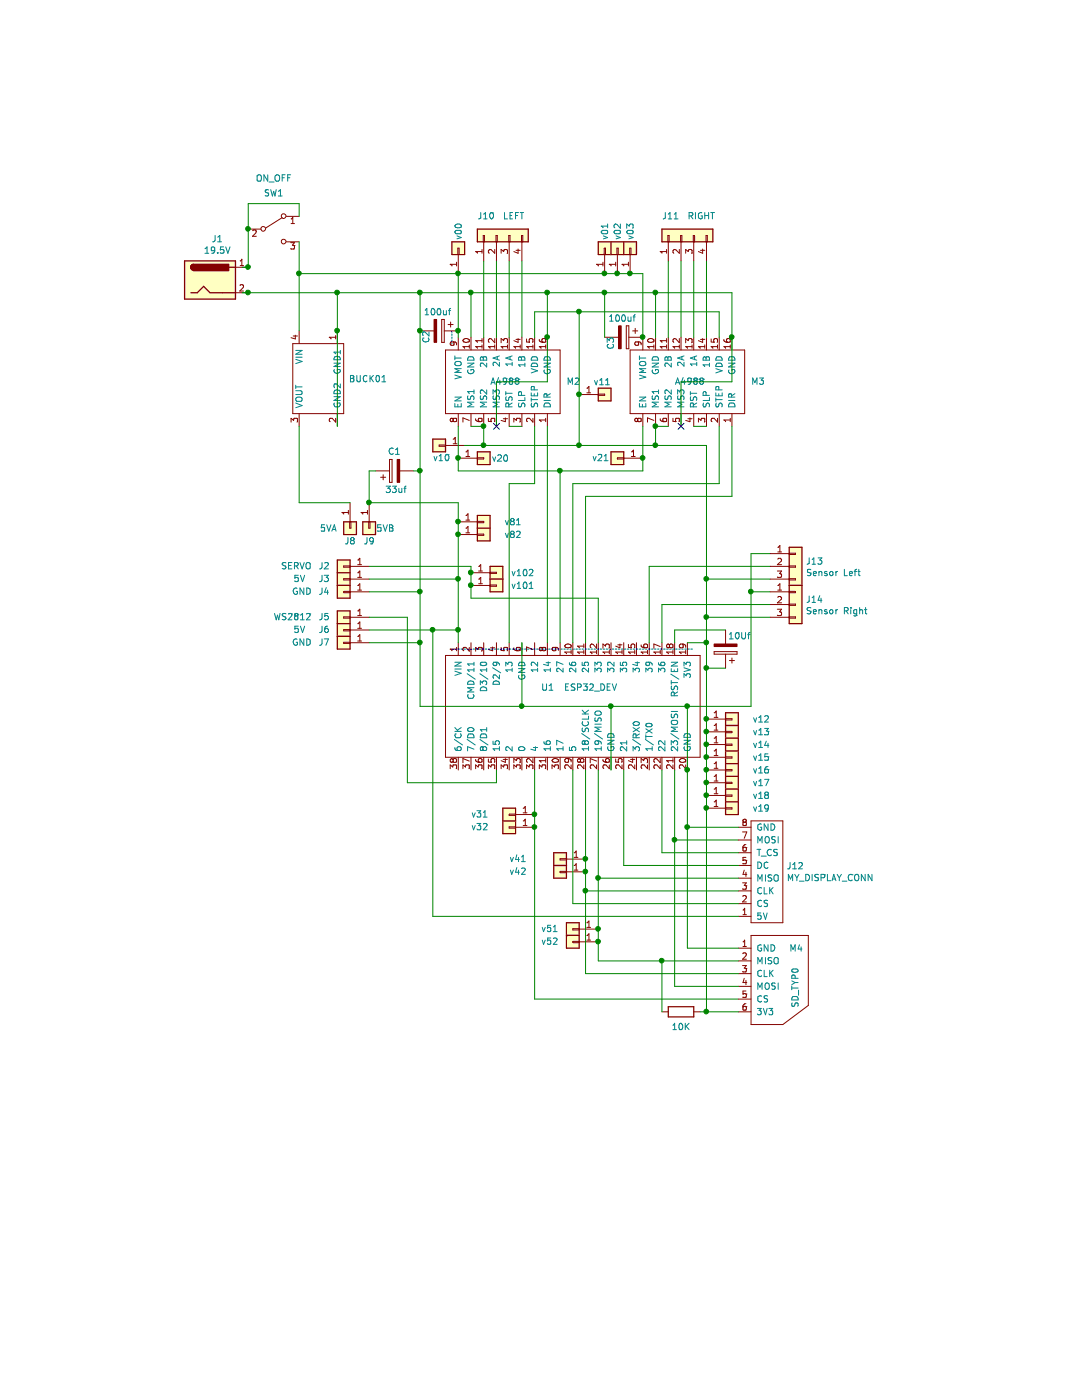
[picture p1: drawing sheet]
EESchema Schematic File Version 4
EELAYER 30 0
EELAYER END
$Descr A 8500 11000 portrait
encoding utf-8
Sheet 1 1
Title ""
Date ""
Rev ""
Comp ""
Comment1 ""
Comment2 ""
Comment3 ""
Comment4 ""
$EndDescr
$Comp
L cnc3018_Library:BUCK01 M1
U 1 1
P 2500 3000
F 0 "M1" V 2429 3238 50  0001 L CNN
F 1 "BUCK01" V 2475 3238 50  0000 L CNN
F 2 "cnc3018-PCB:BUCK01" H 2450 3300 50  0001 C CNN
F 3 "" H 2450 3300 50  0001 C CNN
	1    2500 3000
	0    1    1    0   
$EndComp
Wire Wire Line
	2650 2600 2650 3350
Connection ~ 5150 3350
Wire Wire Line
	5150 3500 5150 3350
Wire Wire Line
	3800 3350 3800 3500
Wire Wire Line
	5550 2650 5550 2050
Wire Wire Line
	5450 2650 5450 2050
Wire Wire Line
	5350 2650 5350 2050
Wire Wire Line
	5250 2650 5250 2050
Wire Notes Line
	3550 2600 3550 2700
NoConn ~ 3900 3350
$Comp
L cnc3018_Library:A498_Module M3
U 1 1
P 5400 3000
F 0 "M3" H 4900 3000 50  0000 R CNN
F 1 "A4988" H 5500 3000 50  0000 R CNN
F 2 "cnc3018-PCB:a498" H 5400 3600 50  0001 C CNN
F 3 "" H 5400 3600 50  0001 C CNN
	1    5400 3000
	-1   0    0    1   
$EndComp
Wire Wire Line
	5150 3350 5250 3350
NoConn ~ 5350 3350
Wire Wire Line
	5450 3350 5550 3350
$Comp
L Device:CP C2
U 1 1
P 3450 2600
F 0 "C2" H 3550 2500 50  0000 R CNN
F 1 "100uf" V 3300 2700 50  0000 R CNN
F 2 "cnc3018-PCB:my2pin" H 3488 2450 50  0001 C CNN
F 3 "~" H 3450 2600 50  0001 C CNN
	1    3450 2600
	0    1    1    0   
$EndComp
$Comp
L Device:CP C3
U 1 1
P 4900 2650
F 0 "C3" H 5000 2550 50  0000 R CNN
F 1 "100uf" V 4750 2750 50  0000 R CNN
F 2 "cnc3018-PCB:my2pin" H 4938 2500 50  0001 C CNN
F 3 "~" H 4900 2650 50  0001 C CNN
	1    4900 2650
	0    1    1    0   
$EndComp
Wire Wire Line
	4100 2650 4100 2050
Wire Wire Line
	4000 2650 4000 2050
Wire Wire Line
	3900 2650 3900 2050
Wire Wire Line
	3800 2650 3800 2050
Wire Wire Line
	3700 2300 3700 2650
Connection ~ 3700 2300
Wire Wire Line
	5150 2300 5150 2650
Connection ~ 5150 2300
Connection ~ 3600 2150
Wire Wire Line
	4300 2300 4300 2650
Connection ~ 4300 2300
Wire Wire Line
	5750 2300 5750 2650
Wire Wire Line
	5650 2450 5650 2650
Wire Wire Line
	5650 2450 4550 2450
Wire Wire Line
	4200 2450 4200 2650
Wire Wire Line
	5050 3350 5050 3600
Wire Wire Line
	4750 2650 4750 2300
Connection ~ 4750 2300
Wire Wire Line
	4750 2300 5150 2300
Wire Wire Line
	5050 2650 5050 2150
Wire Wire Line
	3600 2150 3600 2600
Connection ~ 3600 2600
Wire Wire Line
	3600 2600 3600 2650
Connection ~ 5050 2650
Wire Wire Line
	4300 2300 4750 2300
Wire Wire Line
	3600 2150 4750 2150
Wire Wire Line
	4550 2450 4550 3100
Wire Wire Line
	3800 3500 4550 3500
Connection ~ 4550 2450
Wire Wire Line
	4550 2450 4200 2450
Connection ~ 4550 3500
$Comp
L Device:CP C1
U 1 1
P 3100 3700
F 0 "C1" V 3250 3650 50  0000 L CNN
F 1 "33uf" V 2950 3600 50  0000 L CNN
F 2 "cnc3018-PCB:my2pin" H 3138 3550 50  0001 C CNN
F 3 "~" H 3100 3700 50  0001 C CNN
	1    3100 3700
	0    -1   -1   0   
$EndComp
Wire Wire Line
	3300 2600 3300 2300
Connection ~ 3300 2600
Wire Wire Line
	3300 2300 3700 2300
$Comp
L Connector_Generic:Conn_01x01 V2
U 1 1
P 3600 1950
F 0 "V2" V 3564 1862 50  0001 R CNN
F 1 "v00" H 3800 1950 50  0000 R CNN
F 2 "cnc3018-PCB:my1pin" H 3600 1950 50  0001 C CNN
F 3 "~" H 3600 1950 50  0001 C CNN
	1    3600 1950
	0    -1   -1   0   
$EndComp
$Comp
L Connector_Generic:Conn_01x01 V4
U 1 1
P 4750 1950
F 0 "V4" V 4714 1862 50  0001 R CNN
F 1 "v01" H 4950 1950 50  0000 R CNN
F 2 "cnc3018-PCB:my1pin" H 4750 1950 50  0001 C CNN
F 3 "~" H 4750 1950 50  0001 C CNN
	1    4750 1950
	0    -1   -1   0   
$EndComp
Connection ~ 4750 2150
Wire Wire Line
	3650 3500 3800 3500
Connection ~ 3800 3500
$Comp
L Connector_Generic:Conn_01x01 V5
U 1 1
P 4750 3100
F 0 "V5" V 4714 3012 50  0001 R CNN
F 1 "v11" H 4800 3200 50  0000 R CNN
F 2 "cnc3018-PCB:my1pin" H 4750 3100 50  0001 C CNN
F 3 "~" H 4750 3100 50  0001 C CNN
	1    4750 3100
	1    0    0    -1  
$EndComp
Connection ~ 4550 3100
$Comp
L Connector_Generic:Conn_01x01 V3
U 1 1
P 3800 3600
F 0 "V3" V 3764 3512 50  0001 R CNN
F 1 "v20" H 4000 3600 50  0000 R CNN
F 2 "cnc3018-PCB:my1pin" H 3800 3600 50  0001 C CNN
F 3 "~" H 3800 3600 50  0001 C CNN
	1    3800 3600
	1    0    0    -1  
$EndComp
Connection ~ 3600 3600
Wire Wire Line
	3600 3600 3600 3700
$Comp
L Connector_Generic:Conn_01x01 V8
U 1 1
P 4850 3600
F 0 "V8" V 4814 3512 50  0001 R CNN
F 1 "v21" H 5050 3600 50  0000 R CNN
F 2 "cnc3018-PCB:my1pin" H 4850 3600 50  0001 C CNN
F 3 "~" H 4850 3600 50  0001 C CNN
	1    4850 3600
	-1   0    0    1   
$EndComp
Wire Wire Line
	4550 3500 5150 3500
Connection ~ 5050 3600
Wire Wire Line
	5050 3600 5050 3700
Connection ~ 3800 3350
Wire Wire Line
	4000 3350 4100 3350
Wire Wire Line
	3700 3350 3800 3350
Wire Wire Line
	3600 3350 3600 3600
$Comp
L Connector_Generic:Conn_01x01 V1
U 1 1
P 3450 3500
F 0 "V1" V 3414 3412 50  0001 R CNN
F 1 "v10" H 3500 3600 50  0000 R CNN
F 2 "cnc3018-PCB:my1pin" H 3450 3500 50  0001 C CNN
F 3 "~" H 3450 3500 50  0001 C CNN
	1    3450 3500
	-1   0    0    1   
$EndComp
$Comp
L cnc3018_Library:A498_Module M2
U 1 1
P 3950 3000
F 0 "M2" H 3450 3000 50  0000 R CNN
F 1 "A4988" H 4050 3000 50  0000 R CNN
F 2 "cnc3018-PCB:a498" H 3950 3600 50  0001 C CNN
F 3 "" H 3950 3600 50  0001 C CNN
	1    3950 3000
	-1   0    0    1   
$EndComp
Wire Wire Line
	3700 2300 4300 2300
Wire Wire Line
	5150 2300 5750 2300
$Comp
L Connector_Generic:Conn_01x04 J10
U 1 1
P 3900 1850
F 0 "J10" V 4050 2000 50  0000 R CNN
F 1 "LEFT" V 4050 1800 50  0000 R CNN
F 2 "cnc3018-PCB:my4pin" H 3900 1850 50  0001 C CNN
F 3 "~" H 3900 1850 50  0001 C CNN
	1    3900 1850
	0    -1   -1   0   
$EndComp
$Comp
L Connector_Generic:Conn_01x04 J11
U 1 1
P 5350 1850
F 0 "J11" V 5500 2000 50  0000 R CNN
F 1 "RIGHT" V 5500 1800 50  0000 R CNN
F 2 "cnc3018-PCB:my4pin" H 5350 1850 50  0001 C CNN
F 3 "~" H 5350 1850 50  0001 C CNN
	1    5350 1850
	0    -1   -1   0   
$EndComp
$Comp
L Switch:SW_SPDT SW1
U 1 1
P 2150 1800
F 0 "SW1" H 2150 2085 50  0000 C CNN
F 1 "ON_OFF" H 2150 2200 50  0000 C CNN
F 2 "cnc3018-PCB:my3pin" H 2150 1800 50  0001 C CNN
F 3 "~" H 2150 1800 50  0001 C CNN
	1    2150 1800
	1    0    0    -1  
$EndComp
$Comp
L Connector:Jack-DC J1
U 1 1
P 1650 2200
F 0 "J1" H 1707 2525 50  0000 C CNN
F 1 "19.5V" H 1707 2434 50  0000 C CNN
F 2 "cnc3018-PCB:myBarrelJack" H 1700 2160 50  0001 C CNN
F 3 "~" H 1700 2160 50  0001 C CNN
	1    1650 2200
	1    0    0    -1  
$EndComp
Wire Wire Line
	1950 1600 2350 1600
Wire Wire Line
	2350 1600 2350 1700
Wire Wire Line
	1900 2100 1950 2100
Wire Wire Line
	1950 2100 1950 1800
Connection ~ 1950 1800
Wire Wire Line
	1900 2300 1950 2300
Connection ~ 1950 2100
Connection ~ 1950 2300
Wire Wire Line
	1950 2300 2650 2300
Connection ~ 3300 2300
Wire Wire Line
	2650 2600 2650 2300
Connection ~ 2650 2600
Wire Wire Line
	2350 1900 2350 2150
Wire Wire Line
	4200 3350 4200 3800
Wire Wire Line
	4200 3800 4000 3800
Wire Wire Line
	2350 2150 3600 2150
Connection ~ 2350 2150
Wire Wire Line
	2350 2150 2350 2600
Wire Wire Line
	2650 2300 3300 2300
Connection ~ 2650 2300
Wire Wire Line
	3600 4950 3400 4950
Wire Wire Line
	6050 4650 5900 4650
$Comp
L Connector_Generic:Conn_01x03 J14
U 1 1
P 6250 4750
F 0 "J14" H 6330 4792 50  0000 L CNN
F 1 "Sensor Right" H 6330 4701 50  0000 L CNN
F 2 "cnc3018-PCB:my3pin" H 6250 4750 50  0001 C CNN
F 3 "~" H 6250 4750 50  0001 C CNN
	1    6250 4750
	1    0    0    -1  
$EndComp
$Comp
L Connector_Generic:Conn_01x03 J13
U 1 1
P 6250 4450
F 0 "J13" H 6330 4492 50  0000 L CNN
F 1 "Sensor Left" H 6330 4401 50  0000 L CNN
F 2 "cnc3018-PCB:my3pin" H 6250 4450 50  0001 C CNN
F 3 "~" H 6250 4450 50  0001 C CNN
	1    6250 4450
	1    0    0    -1  
$EndComp
Wire Wire Line
	5300 4950 5300 5050
Wire Wire Line
	5700 4950 5300 4950
Wire Wire Line
	5550 5250 5550 5650
Connection ~ 5550 5250
Wire Wire Line
	5700 5250 5550 5250
$Comp
L Device:CP C4
U 1 1
P 5700 5100
F 0 "C4" H 5818 5146 50  0001 L CNN
F 1 "10Uf" H 5500 5000 50  0000 L CNN
F 2 "cnc3018-PCB:my2pin" H 5738 4950 50  0001 C CNN
F 3 "~" H 5700 5100 50  0001 C CNN
	1    5700 5100
	-1   0    0    1   
$EndComp
Wire Notes Line
	3550 5100 5450 5100
$Comp
L Device:R R1
U 1 1
P 5350 7950
F 0 "R1" V 5420 7996 50  0001 C CNN
F 1 "10K" V 5200 7950 50  0000 C TNN
F 2 "cnc3018-PCB:myResistor" V 5280 7950 50  0001 C CNN
F 3 "~" H 5350 7950 50  0001 C CNN
	1    5350 7950
	0    -1   -1   0   
$EndComp
Wire Wire Line
	5800 7950 5550 7950
$Comp
L cnc3018_Library:SD_TYP0 M4
U 1 1
P 6100 7650
F 0 "M4" V 5900 7750 50  0000 L CNN
F 1 "SD_TYP0" H 6050 7800 50  0000 L CNN
F 2 "cnc3018-PCB:my6Pin" H 5900 7800 50  0001 C CNN
F 3 "" H 5900 7800 50  0001 C CNN
	1    6100 7650
	0    1    1    0   
$EndComp
Wire Wire Line
	5300 6050 5300 6600
Wire Wire Line
	5300 7750 5800 7750
Wire Wire Line
	4700 6050 4700 6900
Wire Wire Line
	4600 7650 5800 7650
Wire Wire Line
	5800 7850 4200 7850
Wire Wire Line
	5400 6500 5400 7450
Wire Wire Line
	5400 7450 5800 7450
Connection ~ 5400 6500
Connection ~ 5300 6600
Wire Wire Line
	5200 6700 5200 6050
Wire Wire Line
	4900 6800 4900 6050
Connection ~ 4700 6900
Connection ~ 4600 7000
Wire Wire Line
	4600 7000 4600 7650
$Comp
L cnc3018_Library:MY_DISPLAY_CONN J12
U 1 1
P 5900 6900
F 0 "J12" V 5991 6622 50  0000 R CNN
F 1 "MY_DISPLAY_CONN" V 5900 6622 50  0000 R CNN
F 2 "cnc3018-PCB:my8Pin" H 5900 6650 50  0001 C CNN
F 3 "" H 5900 6650 50  0001 C CNN
	1    5900 6900
	0    -1   -1   0   
$EndComp
Wire Wire Line
	5400 6500 5800 6500
Wire Wire Line
	5300 6600 5800 6600
Wire Wire Line
	5200 6700 5800 6700
Wire Wire Line
	4900 6800 5800 6800
Wire Wire Line
	4700 6900 5800 6900
Wire Wire Line
	4600 7000 5800 7000
Wire Wire Line
	4500 7100 5800 7100
Wire Wire Line
	4700 7550 5200 7550
Wire Wire Line
	5400 5050 5550 5050
Connection ~ 5550 5050
Wire Wire Line
	5550 5050 5550 5250
Wire Wire Line
	5550 7950 5500 7950
Connection ~ 5550 7950
Wire Wire Line
	5200 7950 5200 7550
Connection ~ 5200 7550
Wire Wire Line
	5200 7550 5800 7550
Wire Wire Line
	2350 3950 2750 3950
$Comp
L Connector_Generic:Conn_01x01 J9
U 1 1
P 2900 4150
F 0 "J9" V 3000 4150 50  0000 C CNN
F 1 "5VB" V 2900 4350 50  0000 R CNN
F 2 "cnc3018-PCB:my1pin" H 2900 4150 50  0001 C CNN
F 3 "~" H 2900 4150 50  0001 C CNN
	1    2900 4150
	0    1    1    0   
$EndComp
$Comp
L Connector_Generic:Conn_01x01 J8
U 1 1
P 2750 4150
F 0 "J8" V 2850 4150 50  0000 C CNN
F 1 "5VA" V 2750 4050 50  0000 R CNN
F 2 "cnc3018-PCB:my1pin" H 2750 4150 50  0001 C CNN
F 3 "~" H 2750 4150 50  0001 C CNN
	1    2750 4150
	0    1    1    0   
$EndComp
Wire Wire Line
	2900 3950 3600 3950
Wire Wire Line
	3600 3950 3600 4100
Wire Wire Line
	4300 3350 4300 5050
Wire Wire Line
	4000 3800 4000 5050
Wire Wire Line
	5650 3800 5650 3350
Wire Wire Line
	5750 3900 5750 3350
Wire Wire Line
	5100 4450 6050 4450
Wire Wire Line
	5200 4750 6050 4750
Wire Wire Line
	5550 4550 6050 4550
Connection ~ 5550 4550
Wire Wire Line
	5550 4550 5550 4850
Wire Wire Line
	5550 4850 6050 4850
Connection ~ 5550 4850
Wire Wire Line
	5550 4850 5550 5050
Wire Wire Line
	5900 4650 5900 5550
Wire Wire Line
	5900 5550 5400 5550
Connection ~ 5400 5550
$Comp
L Connector_Generic:Conn_01x01 J5
U 1 1
P 2700 4850
F 0 "J5" H 2900 4850 50  0000 R CNN
F 1 "WS2812" H 2950 4850 50  0000 L CNN
F 2 "cnc3018-PCB:my1pin" H 2700 4850 50  0001 C CNN
F 3 "~" H 2700 4850 50  0001 C CNN
	1    2700 4850
	-1   0    0    1   
$EndComp
$Comp
L Connector_Generic:Conn_01x01 J6
U 1 1
P 2700 4950
F 0 "J6" H 2900 4950 50  0000 R CNN
F 1 "5V" H 3000 4950 50  0000 L CNN
F 2 "cnc3018-PCB:my1pin" H 2700 4950 50  0001 C CNN
F 3 "~" H 2700 4950 50  0001 C CNN
	1    2700 4950
	-1   0    0    1   
$EndComp
$Comp
L Connector_Generic:Conn_01x01 J7
U 1 1
P 2700 5050
F 0 "J7" H 2900 5050 50  0000 R CNN
F 1 "GND" H 2950 5050 50  0000 L CNN
F 2 "cnc3018-PCB:my1pin" H 2700 5050 50  0001 C CNN
F 3 "~" H 2700 5050 50  0001 C CNN
	1    2700 5050
	-1   0    0    1   
$EndComp
Connection ~ 3600 4950
Wire Wire Line
	3600 4950 3600 5050
Connection ~ 3300 5050
Wire Wire Line
	3300 5050 3300 5550
Wire Wire Line
	2900 5050 3300 5050
$Comp
L Connector_Generic:Conn_01x01 J2
U 1 1
P 2700 4450
F 0 "J2" H 2900 4450 50  0000 R CNN
F 1 "SERVO" H 2950 4450 50  0000 L CNN
F 2 "cnc3018-PCB:my1pin" H 2700 4450 50  0001 C CNN
F 3 "~" H 2700 4450 50  0001 C CNN
	1    2700 4450
	-1   0    0    1   
$EndComp
$Comp
L Connector_Generic:Conn_01x01 J3
U 1 1
P 2700 4550
F 0 "J3" H 2900 4550 50  0000 R CNN
F 1 "5V" H 3000 4550 50  0000 L CNN
F 2 "cnc3018-PCB:my1pin" H 2700 4550 50  0001 C CNN
F 3 "~" H 2700 4550 50  0001 C CNN
	1    2700 4550
	-1   0    0    1   
$EndComp
$Comp
L Connector_Generic:Conn_01x01 J4
U 1 1
P 2700 4650
F 0 "J4" H 2900 4650 50  0000 R CNN
F 1 "GND" H 2950 4650 50  0000 L CNN
F 2 "cnc3018-PCB:my1pin" H 2700 4650 50  0001 C CNN
F 3 "~" H 2700 4650 50  0001 C CNN
	1    2700 4650
	-1   0    0    1   
$EndComp
Wire Wire Line
	2900 4650 3300 4650
Connection ~ 3300 4650
Wire Wire Line
	3300 4650 3300 5050
Wire Wire Line
	2900 4550 3600 4550
Connection ~ 3600 4550
Wire Wire Line
	3600 4550 3600 4950
Wire Wire Line
	2350 3350 2350 3950
Wire Wire Line
	3300 2600 3300 3700
Wire Wire Line
	3250 3700 3300 3700
Connection ~ 3300 3700
Wire Wire Line
	3300 3700 3300 4650
Wire Wire Line
	2950 3700 2900 3700
Wire Wire Line
	2900 3700 2900 3950
Connection ~ 2900 3950
Wire Wire Line
	5800 7200 3400 7200
Wire Wire Line
	3400 7200 3400 4950
Connection ~ 3400 4950
Wire Wire Line
	3400 4950 2900 4950
Wire Wire Line
	3600 3700 4400 3700
Wire Wire Line
	4400 5050 4400 3700
Connection ~ 4400 3700
Wire Wire Line
	4400 3700 5050 3700
Wire Wire Line
	4500 5050 4500 3800
Wire Wire Line
	4500 3800 5650 3800
Wire Wire Line
	4600 5050 4600 3900
Wire Wire Line
	4600 3900 5750 3900
Wire Wire Line
	4750 2150 4850 2150
Connection ~ 5150 3500
Wire Wire Line
	5150 3500 5550 3500
$Comp
L Connector_Generic:Conn_01x01 V7
U 1 1
P 4000 6400
F 0 "V7" V 3964 6312 50  0001 R CNN
F 1 "v31" H 4300 6400 50  0000 R CNN
F 2 "cnc3018-PCB:my1pin" H 4000 6400 50  0001 C CNN
F 3 "~" H 4000 6400 50  0001 C CNN
	1    4000 6400
	-1   0    0    1   
$EndComp
$Comp
L Connector_Generic:Conn_01x01 V12
U 1 1
P 4500 7300
F 0 "V12" V 4464 7212 50  0001 R CNN
F 1 "v51" H 4750 7300 50  0000 R CNN
F 2 "cnc3018-PCB:my1pin" H 4500 7300 50  0001 C CNN
F 3 "~" H 4500 7300 50  0001 C CNN
	1    4500 7300
	-1   0    0    1   
$EndComp
$Comp
L Connector_Generic:Conn_01x01 V13
U 1 1
P 4500 7400
F 0 "V13" V 4464 7312 50  0001 R CNN
F 1 "v52" H 4750 7400 50  0000 R CNN
F 2 "cnc3018-PCB:my1pin" H 4500 7400 50  0001 C CNN
F 3 "~" H 4500 7400 50  0001 C CNN
	1    4500 7400
	-1   0    0    1   
$EndComp
Connection ~ 4200 6400
Wire Wire Line
	4200 6400 4200 6050
Connection ~ 4200 6500
Wire Wire Line
	4200 6500 4200 6400
$Comp
L Connector_Generic:Conn_01x01 V11
U 1 1
P 4400 6850
F 0 "V11" V 4364 6762 50  0001 R CNN
F 1 "v42" H 4800 6850 50  0000 R CNN
F 2 "cnc3018-PCB:my1pin" H 4400 6850 50  0001 C CNN
F 3 "~" H 4400 6850 50  0001 C CNN
	1    4400 6850
	-1   0    0    1   
$EndComp
$Comp
L Connector_Generic:Conn_01x01 V10
U 1 1
P 4400 6750
F 0 "V10" V 4364 6662 50  0001 R CNN
F 1 "v41" H 4800 6750 50  0000 R CNN
F 2 "cnc3018-PCB:my1pin" H 4400 6750 50  0001 C CNN
F 3 "~" H 4400 6750 50  0001 C CNN
	1    4400 6750
	-1   0    0    1   
$EndComp
$Comp
L Connector_Generic:Conn_01x01 V9
U 1 1
P 4000 6500
F 0 "V9" V 3964 6412 50  0001 R CNN
F 1 "v32" H 4300 6500 50  0000 R CNN
F 2 "cnc3018-PCB:my1pin" H 4000 6500 50  0001 C CNN
F 3 "~" H 4000 6500 50  0001 C CNN
	1    4000 6500
	-1   0    0    1   
$EndComp
Wire Wire Line
	4200 7850 4200 6500
Wire Wire Line
	4500 6050 4500 7100
Connection ~ 4600 6750
Wire Wire Line
	4600 6750 4600 6850
Connection ~ 4600 6850
Wire Wire Line
	4600 6850 4600 7000
Wire Wire Line
	4600 6050 4600 6750
Wire Wire Line
	4700 6900 4700 7300
Connection ~ 4700 7300
Wire Wire Line
	4700 7300 4700 7400
Connection ~ 4700 7400
Wire Wire Line
	4700 7400 4700 7550
Wire Wire Line
	5300 6600 5300 7750
Wire Wire Line
	5550 3500 5550 4550
Wire Wire Line
	4550 3100 4550 3500
Wire Wire Line
	4700 5050 4700 4700
Wire Wire Line
	4700 4700 3700 4700
Wire Wire Line
	3700 4700 3700 4600
Wire Wire Line
	3700 4450 2900 4450
Wire Wire Line
	2900 4850 3200 4850
Wire Wire Line
	3200 6150 3900 6150
Wire Wire Line
	3900 6150 3900 6050
$Comp
L Connector_Generic:Conn_01x01 V18
U 1 1
P 3800 4200
F 0 "V18" V 3764 4112 50  0001 R CNN
F 1 "v82" H 4100 4200 50  0000 R CNN
F 2 "cnc3018-PCB:my1pin" H 3800 4200 50  0001 C CNN
F 3 "~" H 3800 4200 50  0001 C CNN
	1    3800 4200
	1    0    0    -1  
$EndComp
$Comp
L Connector_Generic:Conn_01x01 V17
U 1 1
P 3800 4100
F 0 "V17" V 3764 4012 50  0001 R CNN
F 1 "v81" H 4100 4100 50  0000 R CNN
F 2 "cnc3018-PCB:my1pin" H 3800 4100 50  0001 C CNN
F 3 "~" H 3800 4100 50  0001 C CNN
	1    3800 4100
	1    0    0    -1  
$EndComp
Connection ~ 3600 4100
Wire Wire Line
	3600 4100 3600 4200
Connection ~ 3600 4200
Wire Wire Line
	3600 4200 3600 4550
$Comp
L Connector_Generic:Conn_01x01 V19
U 1 1
P 4850 1950
F 0 "V19" V 4814 1862 50  0001 R CNN
F 1 "v02" H 5050 1950 50  0000 R CNN
F 2 "cnc3018-PCB:my1pin" H 4850 1950 50  0001 C CNN
F 3 "~" H 4850 1950 50  0001 C CNN
	1    4850 1950
	0    -1   -1   0   
$EndComp
$Comp
L Connector_Generic:Conn_01x01 V20
U 1 1
P 4950 1950
F 0 "V20" V 4914 1862 50  0001 R CNN
F 1 "v03" H 5150 1950 50  0000 R CNN
F 2 "cnc3018-PCB:my1pin" H 4950 1950 50  0001 C CNN
F 3 "~" H 4950 1950 50  0001 C CNN
	1    4950 1950
	0    -1   -1   0   
$EndComp
Connection ~ 4850 2150
Wire Wire Line
	4850 2150 4950 2150
Connection ~ 4950 2150
Wire Wire Line
	4950 2150 5050 2150
Wire Wire Line
	5100 4450 5100 5050
Wire Wire Line
	5200 4750 5200 5050
Wire Wire Line
	1950 1600 1950 1800
$Comp
L Connector_Generic:Conn_01x01 V14
U 1 1
P 5750 5750
F 0 "V14" V 5714 5662 50  0001 R CNN
F 1 "v13" H 6050 5750 50  0000 R CNN
F 2 "cnc3018-PCB:my1pin" H 5750 5750 50  0001 C CNN
F 3 "~" H 5750 5750 50  0001 C CNN
	1    5750 5750
	1    0    0    -1  
$EndComp
$Comp
L Connector_Generic:Conn_01x01 V6
U 1 1
P 5750 5650
F 0 "V6" V 5714 5562 50  0001 R CNN
F 1 "v12" H 6050 5650 50  0000 R CNN
F 2 "cnc3018-PCB:my1pin" H 5750 5650 50  0001 C CNN
F 3 "~" H 5750 5650 50  0001 C CNN
	1    5750 5650
	1    0    0    -1  
$EndComp
$Comp
L Connector_Generic:Conn_01x01 V16
U 1 1
P 5750 5950
F 0 "V16" V 5714 5862 50  0001 R CNN
F 1 "v15" H 6050 5950 50  0000 R CNN
F 2 "cnc3018-PCB:my1pin" H 5750 5950 50  0001 C CNN
F 3 "~" H 5750 5950 50  0001 C CNN
	1    5750 5950
	1    0    0    -1  
$EndComp
$Comp
L Connector_Generic:Conn_01x01 V15
U 1 1
P 5750 5850
F 0 "V15" V 5714 5762 50  0001 R CNN
F 1 "v14" H 6050 5850 50  0000 R CNN
F 2 "cnc3018-PCB:my1pin" H 5750 5850 50  0001 C CNN
F 3 "~" H 5750 5850 50  0001 C CNN
	1    5750 5850
	1    0    0    -1  
$EndComp
$Comp
L Connector_Generic:Conn_01x01 V22
U 1 1
P 5750 6150
F 0 "V22" V 5714 6062 50  0001 R CNN
F 1 "v17" H 6050 6150 50  0000 R CNN
F 2 "cnc3018-PCB:my1pin" H 5750 6150 50  0001 C CNN
F 3 "~" H 5750 6150 50  0001 C CNN
	1    5750 6150
	1    0    0    -1  
$EndComp
$Comp
L Connector_Generic:Conn_01x01 V21
U 1 1
P 5750 6050
F 0 "V21" V 5714 5962 50  0001 R CNN
F 1 "v16" H 6050 6050 50  0000 R CNN
F 2 "cnc3018-PCB:my1pin" H 5750 6050 50  0001 C CNN
F 3 "~" H 5750 6050 50  0001 C CNN
	1    5750 6050
	1    0    0    -1  
$EndComp
Connection ~ 5550 5750
Wire Wire Line
	5550 5750 5550 5850
Connection ~ 5550 5850
Wire Wire Line
	5550 5850 5550 5950
Connection ~ 5550 5950
Wire Wire Line
	5550 5950 5550 6050
Connection ~ 5550 6050
Wire Wire Line
	5550 6050 5550 6150
Connection ~ 5550 6150
Wire Wire Line
	5350 3350 5350 3000
Wire Wire Line
	5350 3000 5750 3000
Wire Wire Line
	5750 3000 5750 2650
Connection ~ 5750 2650
Wire Wire Line
	3900 3350 3900 3000
Wire Wire Line
	3900 3000 4300 3000
Wire Wire Line
	4300 3000 4300 2650
Connection ~ 4300 2650
Connection ~ 5550 5650
Wire Wire Line
	5550 5650 5550 5750
Wire Wire Line
	5550 6150 5550 6250
$Comp
L Connector_Generic:Conn_01x01 V24
U 1 1
P 5750 6350
F 0 "V24" V 5714 6262 50  0001 R CNN
F 1 "v19" H 6050 6350 50  0000 R CNN
F 2 "cnc3018-PCB:my1pin" H 5750 6350 50  0001 C CNN
F 3 "~" H 5750 6350 50  0001 C CNN
	1    5750 6350
	1    0    0    -1  
$EndComp
$Comp
L Connector_Generic:Conn_01x01 V23
U 1 1
P 5750 6250
F 0 "V23" V 5714 6162 50  0001 R CNN
F 1 "v18" H 6050 6250 50  0000 R CNN
F 2 "cnc3018-PCB:my1pin" H 5750 6250 50  0001 C CNN
F 3 "~" H 5750 6250 50  0001 C CNN
	1    5750 6250
	1    0    0    -1  
$EndComp
Connection ~ 5550 6250
Wire Wire Line
	5550 6250 5550 6350
Connection ~ 5550 6350
Wire Wire Line
	5550 6350 5550 7950
Wire Wire Line
	4800 6050 4800 5550
Wire Wire Line
	3300 5550 4100 5550
Connection ~ 4800 5550
$Comp
L Connector_Generic:Conn_01x01 V25
U 1 1
P 3900 4600
F 0 "V25" V 3864 4512 50  0001 R CNN
F 1 "v101" H 4200 4600 50  0000 R CNN
F 2 "cnc3018-PCB:my1pin" H 3900 4600 50  0001 C CNN
F 3 "~" H 3900 4600 50  0001 C CNN
	1    3900 4600
	1    0    0    -1  
$EndComp
$Comp
L Connector_Generic:Conn_01x01 V26
U 1 1
P 3900 4500
F 0 "V26" V 3864 4412 50  0001 R CNN
F 1 "v102" H 4200 4500 50  0000 R CNN
F 2 "cnc3018-PCB:my1pin" H 3900 4500 50  0001 C CNN
F 3 "~" H 3900 4500 50  0001 C CNN
	1    3900 4500
	1    0    0    -1  
$EndComp
Connection ~ 3700 4500
Wire Wire Line
	3700 4500 3700 4450
Connection ~ 3700 4600
Wire Wire Line
	3700 4600 3700 4500
Wire Wire Line
	3200 4850 3200 6150
Wire Wire Line
	4100 5050 4100 5550
Connection ~ 4100 5550
Wire Wire Line
	5400 6050 5400 6500
Wire Wire Line
	5400 6050 5400 5550
Connection ~ 5400 6050
$Comp
L cnc3018_Library:ESP32_DEV U1
U 1 1
P 4400 5600
F 0 "U1" H 4250 5800 50  0000 L CNN
F 1 "ESP32_DEV" H 4850 5800 50  0000 R CNN
F 2 "cnc3018-PCB:ESP32-DEV" H 4050 5700 50  0001 C CNN
F 3 "" H 4050 5700 50  0001 C CNN
	1    4400 5600
	1    0    0    -1  
$EndComp
Wire Wire Line
	4800 5550 5400 5550
Wire Wire Line
	4100 5550 4800 5550
Wire Wire Line
	6050 4350 5900 4350
Wire Wire Line
	5900 4350 5900 4650
Connection ~ 5900 4650
$EndSCHEMATC
